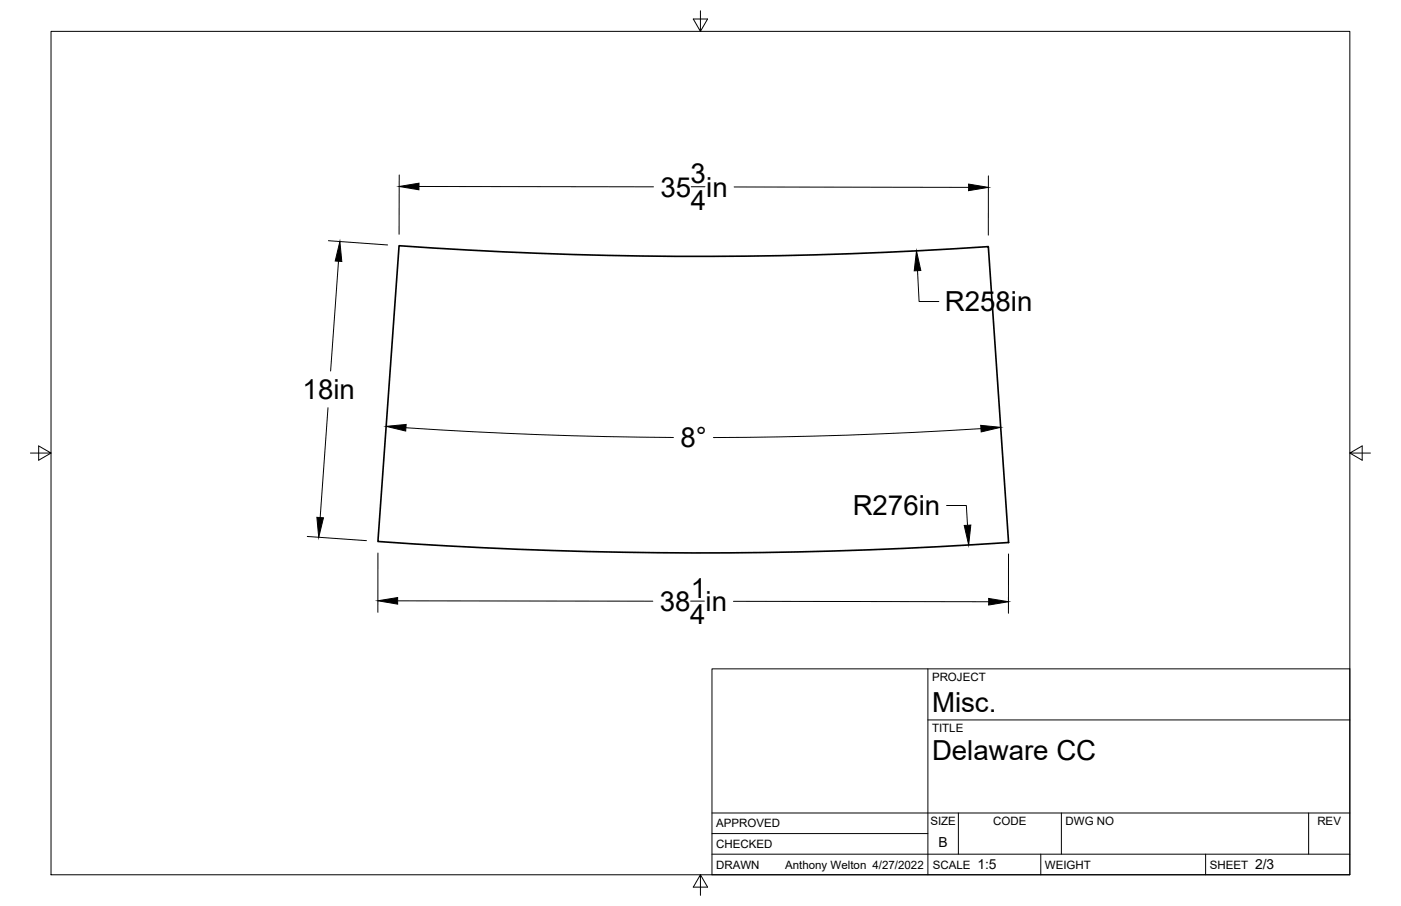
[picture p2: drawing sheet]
<svg xmlns="http://www.w3.org/2000/svg" width="432mm" height="279mm" viewBox="0 0 432 279" stroke-linecap="round" stroke-linejoin="round" font-family="sans-serif">
<!-- layer: Visible -->
<path d="M123 75.8a1305.3 1305.3 0 0 0 181.6 .3l6.3 91.2a1400.5 1400.5 0 0 1-194.4-.3z" fill="none" stroke="#000" stroke-width=".51"/>
<!-- layer: Border -->
<path d="M15.7 9.7h400.3v260.1h-400.3zM215.9 3.3v6.4l-2.2-3.8h4.4l-2.2 3.8M9.4 139.7h6.3l-3.8-2.2v4.4l3.8-2.2M416 139.7l3.8 2.2v-4.4l-3.8 2.2h6.4M215.9 269.8l2.2 3.8h-4.4l2.2-3.8v6.3" fill="none" stroke="#000" stroke-width=".31"/>
<!-- layer: Titleblock -->
<path d="M219.4 206.3h196.6v63.5h-196.6zM286 206.3v63.5M286 222h130M219.4 257.1h66.6M219.4 250.7h196.6M295.4 250.7v12.7M327.1 250.7v12.7M403.3 250.7v12.7M219.4 263.4h196.6M320.8 263.4v6.4M371.6 263.4v6.4" fill="none" stroke="#000" stroke-width=".31"/>
<!-- layer: Dimensions -->
<g fill="none" stroke="#000" stroke-width=".31">
<path d="M123 54v18.2M129.1 57.5l72.3 .1M213.1 57.6h4.2M226.3 57.7l72.2 .1M304.6 54.2v18.3M101.2 74.2l18.3 1.3M104.3 80.6l-2.4 33.8M282.8 83.5l.5 9.5h6.1M101.1 125.7l-2.4 33.9M125.1 131.9a1340 1340 0 0 0 82.5 3M302.3 132.2a1339.8 1339.8 0 0 1-82.4 2.7M291.7 155.9h6.1l.4 6.1"/>
<path d="M94.7 165.4l18.2 1.3M116.5 170.5v18.3M310.8 170.8v18.3M122.6 185.3l78.6 .1M212.9 185.4h4.2M226.1 185.4l78.6 .2"/>
</g>
<path d="M123 57.5l6.1-1v2zM298.5 56.8l6.1 1-6.1 1zM104.8 74.5l.5 6.1-2-.1zM282.5 77.4l1.3 6-2 .1zM119 131.5l6.2-.6-.2 2zM302.3 131.2l6.1 .6-6 1.4zM97.7 159.5l2 .2-1.5 6zM297.2 162.1l2-.2-.6 6.2zM116.5 185.3l6.1-1v2zM304.7 184.6l6.1 1-6.1 1z" fill="#000" stroke="#000" stroke-width=".31"/>
<g font-size="8.5">
<text x="212.8" y="56.6">3</text>
<text x="203.6" y="60.6">35 in</text>
<text x="213" y="64.7">4</text>
<text x="291.2" y="96">R258in</text>
<text x="93.3" y="123.1">18in</text>
<text x="209.8" y="137.9">8°</text>
<text x="262.8" y="158.9">R276in</text>
<text x="212.9" y="184.4">1</text>
<text x="203.4" y="188.4">38 in</text>
<text x="212.7" y="192.5">4</text>
<text x="287.3" y="219.5">Misc.</text>
<text x="287.3" y="234.5">Delaware CC</text>
</g>
<g font-size="4.3">
<text x="289.3" y="261.2">B</text>
<text x="301.2" y="268.1">1:5</text>
<text x="386.8" y="268.1">2/3</text>
</g>
<g font-size="3.5">
<text x="287.3" y="210.1">PROJECT</text>
<text x="287.3" y="225.8">TITLE</text>
<text x="220.7" y="255.2">APPROVED</text>
<text x="286.7" y="254.5">SIZE</text>
<text x="306.1" y="254.5">CODE</text>
<text x="328.4" y="254.5">DWG NO</text>
<text x="406" y="254.5">REV</text>
<text x="220.7" y="261.5">CHECKED</text>
<text x="220.7" y="267.9">DRAWN</text>
<text x="242" y="267.9">Anthony Welton 4/27/2022</text>
<text x="287.5" y="267.9">SCALE</text>
<text x="322.1" y="267.9">WEIGHT</text>
<text x="372.9" y="267.9">SHEET</text>
</g>
</svg>
